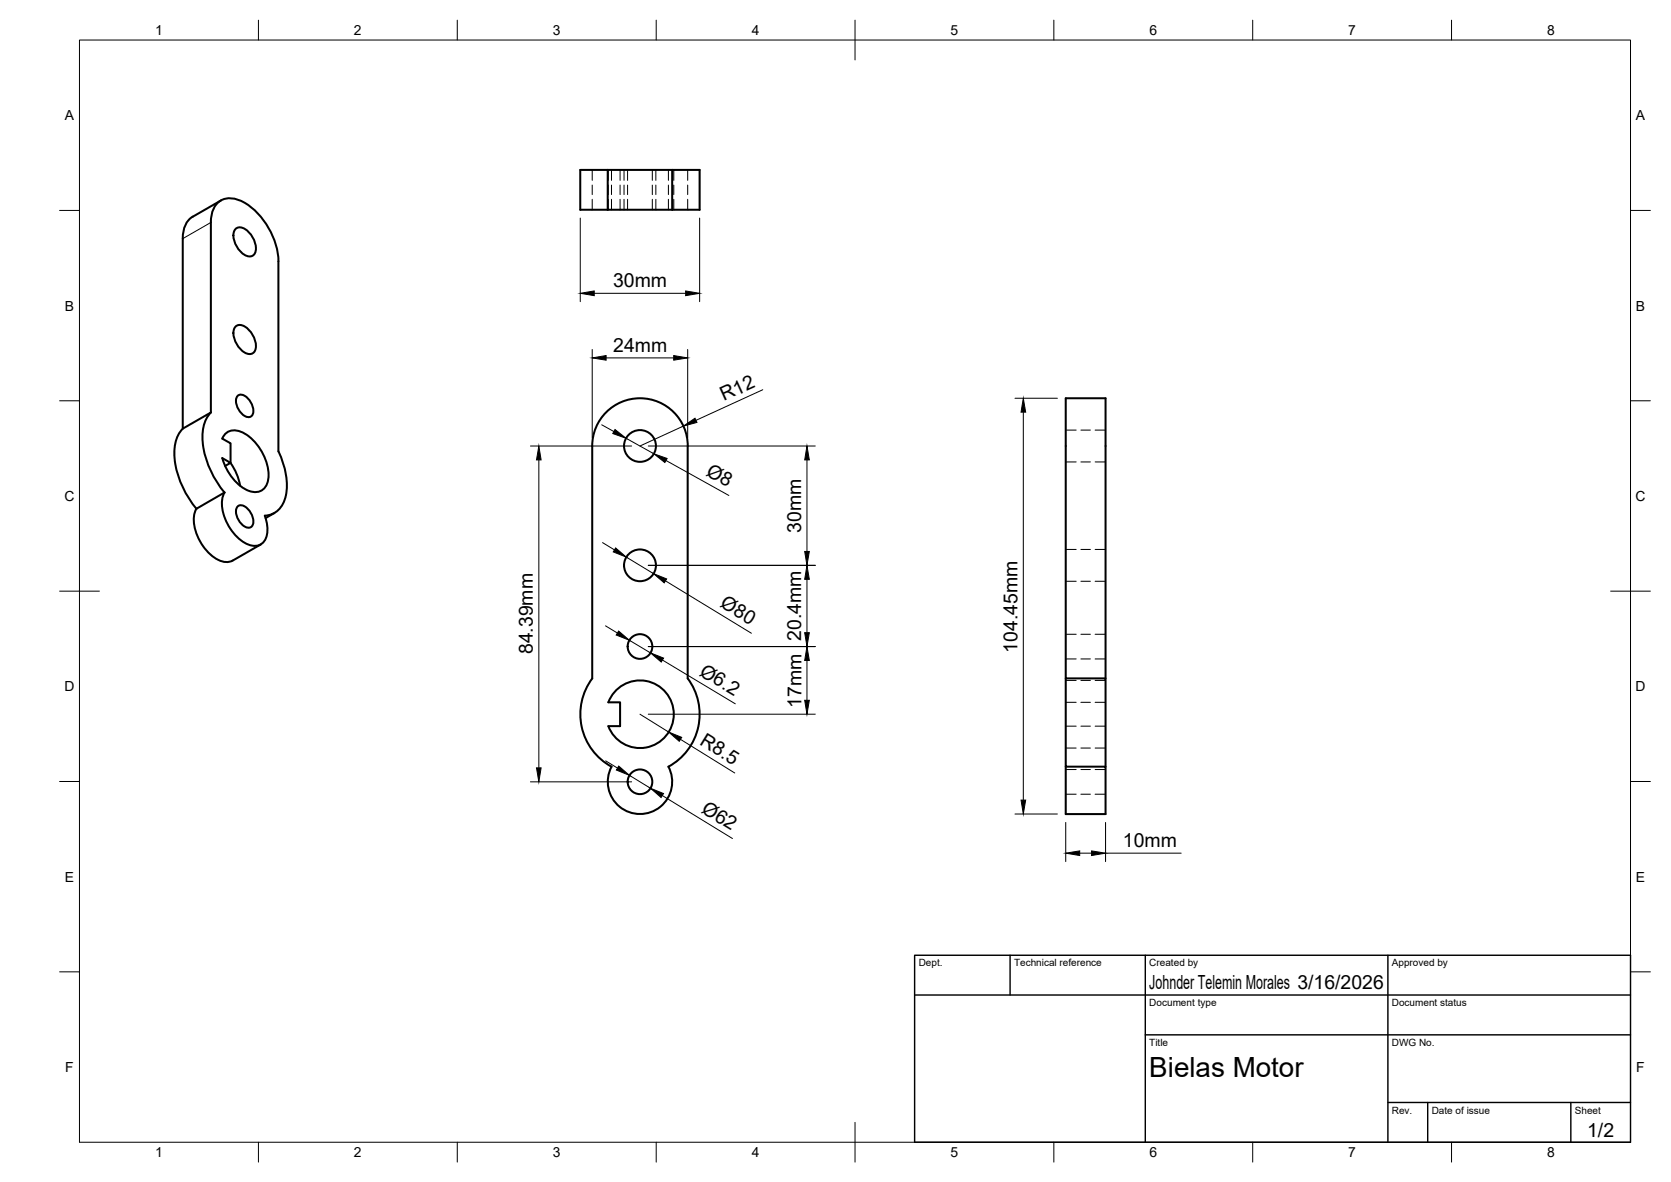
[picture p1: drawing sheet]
<svg xmlns="http://www.w3.org/2000/svg" width="420mm" height="297mm" viewBox="0 0 420 297" stroke-linecap="round" stroke-linejoin="round" font-family="sans-serif">
<!-- layer: Visible -->
<g fill="none" stroke="#000" stroke-width=".51">
<path d="M48.5 54.4a6 6 0 0 0-2.5 5.6v47.7l7-4v-47.8a5.7 5.7 0 0 1 3.3-5.9 7.3 7.3 0 0 1 6.3 1.7 19 19 0 0 1 7.4 14v47.7M55.5 50.4l-7 4.1M59.3 57.5a2.54 2.54 0 0 1 3.3 .9 5.3 5.3 0 0 1 1.5 5.3 1.94 1.94 0 0 1-3.1 0 5.6 5.6 0 0 1-2-5.8zM152.8 52.7h16.2M152.8 42.7h16.2M152.8 42.7h-6.9v10h6.9M152.8 42.7v10M169 42.7h6.9v10h-6.9M169 42.7v10M59.3 82a2.54 2.54 0 0 1 3.3 .9 5.3 5.3 0 0 1 1.5 5.3 1.94 1.94 0 0 1-3.1 0 5.6 5.6 0 0 1-2-5.8zM59.6 99.6a1.86 1.86 0 0 1 2.9 .7l.7 1.1a2.63 2.63 0 0 1-.1 3.3 2.61 2.61 0 0 1-2.9-1.5l-.4-.6a3.3 3.3 0 0 1-.2-3zM46 107.7a10 10 0 0 0-1.9 8.9 24.5 24.5 0 0 0 5.3 11.2"/>
<path d="M53 103.7a10 10 0 0 0-1.9 8.9 24.5 24.5 0 0 0 5.3 11.2M58 116.3a13.7 13.7 0 0 1 2.4 5.7M58 116.3v-4.9l-2.1-1.2a3.4 3.4 0 0 1 5-1.6 12.8 12.8 0 0 1 6.6 11.7 3.5 3.5 0 0 1-2 3.1 3.5 3.5 0 0 1-3.7-.4 13.2 13.2 0 0 1-5.9-7.9l2.1 1.2-1.4 .8M70 113.4a17.2 17.2 0 0 1 1.6 12.1 5.5 5.5 0 0 1-5 4.1 6.7 6.7 0 0 1-.4 6.7 4 4 0 0 1-5.5-.4 12.1 12.1 0 0 1-4.8-10.7l.6-1.4M152.4 103.6a12 12 0 0 1 13.1-2.6 12 12 0 0 1 7.4 11.1v58.4a15 15 0 0 1-4.8 22.2 8.1 8.1 0 0 1-7.2 11.9 8.1 8.1 0 0 1-7.1-11.9 15 15 0 0 1-4.9-22.2v-58.4a11.9 11.9 0 0 1 3.5-8.5zM49.4 127.8a8.2 8.2 0 0 0 .5 7.4 10.4 10.4 0 0 0 6.5 6l1.5-.1 .6-.2M56.5 123.8l-7.1 4.1M59.6 127.4a1.86 1.86 0 0 1 2.9 .7l.7 1.1a2.63 2.63 0 0 1-.1 3.3 2.61 2.61 0 0 1-2.9-1.5l-.4-.6a3.3 3.3 0 0 1-.2-3zM65.6 136.8l-7.1 4.1M69 128.9l-2.2 1.3M154.7 173.7a8.5 8.5 0 0 1 12.9 .5 8.5 8.5 0 0 1-2.5 12.7 8.5 8.5 0 0 1-12.1-4.4h2.9v-6h-2.9l.4-1zM268 170.5v22.2h10v11.9h-10v-11.9"/>
<path d="M278 170.5v-70.4h-10v70.4h10v22.2"/>
<circle cx="160.9" cy="112.1" r="4"/>
<circle cx="160.9" cy="142.1" r="4"/>
<circle cx="160.9" cy="162.5" r="3.1"/>
<circle cx="160.9" cy="196.5" r="3.1"/>
</g>
<!-- layer: Hidden -->
<g fill="none" stroke="#000" stroke-width=".25">
<path d="M148.9 42.7v2.6M148.9 46.5v2.4M148.9 50.1v2.6M153 42.7v2.6M153 46.5v2.4M153 50.1v2.6M153.8 42.7v2.6M153.8 46.5v2.4M153.8 50.1v2.6M155.9 42.7v2.6M155.9 46.5v2.4M155.9 50.1v2.6"/>
<path d="M156.9 42.7v2.6M156.9 46.5v2.4M156.9 50.1v2.6M157.8 42.7v2.6M157.8 46.5v2.4M157.8 50.1v2.6M164 42.7v2.6M164 46.5v2.4M164 50.1v2.6M164.9 42.7v2.6M164.9 46.5v2.4M164.9 50.1v2.6"/>
<path d="M168.1 42.7v2.6M168.1 46.5v2.4M168.1 50.1v2.6M169.4 42.7v2.6M169.4 46.5v2.4M169.4 50.1v2.6M172.9 42.7v2.6M172.9 46.5v2.4M172.9 50.1v2.6M268 108.1h2.6M268 116.1h2.6M271.8 108.1h2.4"/>
<path d="M271.8 116.1h2.4M275.4 108.1h2.6M275.4 116.1h2.6M268 138.1h2.6M271.8 138.1h2.4M275.4 138.1h2.6M268 159.4h2.6M268 146.1h2.6M271.8 159.4h2.4M271.8 146.1h2.4M275.4 159.4h2.6M275.4 146.1h2.6"/>
<path d="M268 176.5h2.6M268 171h2.6M268 165.6h2.6M271.8 176.5h2.4M271.8 171h2.4M271.8 165.6h2.4M275.4 176.5h2.6M275.4 171h2.6M275.4 165.6h2.6M268 182.5h2.6M268 193.4h2.6M268 199.6h2.6"/>
<path d="M268 188h2.6M271.8 182.5h2.4M271.8 193.4h2.4M271.8 199.6h2.4M271.8 188h2.4M275.4 182.5h2.6M275.4 193.4h2.6M275.4 199.6h2.6M275.4 188h2.6"/>
</g>
<!-- layer: Visible Narrow -->
<path d="M53 55.9l-7 4.1" fill="none" stroke="#000" stroke-width=".25"/>
<!-- layer: BORDER -->
<g fill="none" stroke="#000" stroke-width=".25">
<path d="M20 10.1h390v276.9h-390zM65 5.1v5M115 5.1v5M165 5.1v5M215 5.1v10M265 5.1v5M315 5.1v5M365 5.1v5M15 52.9h5M410 52.9h5M15 100.7h5M410 100.7h5"/>
<path d="M15 148.6h10M405 148.6h10M15 196.4h5M410 196.4h5M15 244.2h5M410 244.2h5M65 287v5M115 287v5M165 287v5M215 282.1v9.9M265 287v5M315 287v5"/>
<path d="M365 287v5"/>
</g>
<!-- layer: TITLEBLOCK -->
<path d="M230 240.1h180v46.9h-180zM230 250h180M254 240.1v9.9M288 240.1v46.9M349 240.1v46.9M288 260.1h122M349 277.1h61M359 277.1v9.9M395 277.1v9.9" fill="none" stroke="#000" stroke-width=".36"/>
<!-- layer: FD_Dimensions -->
<g fill="none" stroke="#000" stroke-width=".25">
<path d="M145.9 54.8v21M175.9 54.8v21M149.4 73.7h23M148.9 87.8v22.2M152.4 89.9h17M172.9 87.8v22.2M191.8 97.9l-16.8 7.7M133.4 112.1h25.4M135.5 115.6v77.4M151.3 106.8l3 1.6M157.4 110.1l7 3.9M163 112.1h42"/>
<path d="M167.5 115.7l15.8 8.8M171.8 107.1l-10.9 5M202.9 115.6v23M255.2 100.1h10.7M257.3 103.6v97.5M151.5 136.4l3 1.8M152.3 157.3l3 1.8M157.5 140l6.8 4.2M163 142.1h42M167.3 146l21.6 13.1M202.9 145.6v13.4M158.2 160.9l5.4 3.2"/>
<path d="M160.9 179.5l7.2 4.5M163 179.5h42M163 162.5h42M166.6 165.9l18.3 11M202.9 166v10M133.4 196.5h25.4M152.3 191.2l3 1.8M158.3 194.8l5.3 3.3M166.5 199.9l17.7 10.8M171.1 185.8l13.6 8.5M255.2 204.6h10.7M268 206.7v9.8"/>
<path d="M271.5 214.4h3M278 206.7v9.8M278 214.4h19"/>
</g>
<g fill="#000" stroke="#000" stroke-width=".25">
<path d="M145.9 73.7l3.5-.6v1.2zM172.4 73.1l3.5 .6-3.5 .6zM148.9 89.9l3.5-.5v1.1zM169.4 89.4l3.5 .5-3.5 .6zM135.5 112.1l.6 3.5h-1.2zM154.6 107.9l2.8 2.2-3.3-1.1zM164.4 114l3.3 1.2-.5 1zM171.8 107.1l3-2 .4 1.1zM202.9 112.1l.6 3.5h-1.2zM257.3 100.1l.6 3.5h-1.2zM154.8 137.7l2.7 2.3-3.3-1.3zM202.3 138.6h1.2l-.6 3.5z"/>
<path d="M155.6 158.6l2.6 2.3-3.3-1.3zM164.3 144.2l3.3 1.3-.6 1zM202.9 142.1l.6 3.5h-1.2zM202.3 159h1.2l-.6 3.5zM163.6 164.1l3.3 1.3-.6 1zM202.3 176h1.2l-.6 3.5zM202.9 162.5l.6 3.5h-1.2zM134.9 193h1.2l-.6 3.5zM155.6 192.5l2.7 2.3-3.3-1.3zM163.6 198.1l3.2 1.3-.6 1zM168.1 184l3.3 1.3-.6 1zM256.7 201.1h1.2l-.6 3.5z"/>
<path d="M268 214.4l3.5-.6v1.2zM274.5 213.8l3.5 .6-3.5 .6z"/>
</g>
<text font-size="7" x="289" y="270.6">Bielas Motor</text>
<g font-size="4.9">
<text x="154.2" y="72.2">30mm</text>
<text x="154.2" y="88.5">24mm</text>
<text x="182" y="100.9" transform="rotate(-25 182 100.9)">R12</text>
<text x="177.3" y="119.4" transform="rotate(29 177.3 119.4)">Ø8</text>
<text x="201.4" y="133.8" transform="rotate(-90 201.4 133.8)">30mm</text>
<text x="180.8" y="152.4" transform="rotate(31 180.8 152.4)">Ø80</text>
<text x="201.4" y="161" transform="rotate(-90 201.4 161)">20.4mm</text>
<text x="134" y="164.4" transform="rotate(-90 134 164.4)">84.39mm</text>
<text x="255.8" y="164" transform="rotate(-90 255.8 164)">104.45mm</text>
<text x="175.6" y="169.5" transform="rotate(31 175.6 169.5)">Ø6.2</text>
<text x="201.5" y="177.9" transform="rotate(-90 201.5 177.9)">17mm</text>
<text x="175.7" y="187" transform="rotate(32 175.7 187)">R8.5</text>
<text x="176.1" y="204" transform="rotate(31 176.1 204)">Ø62</text>
<text x="282.3" y="213">10mm</text>
<text x="289" y="248.5">Johnder Telemin Morales 3/16/2026</text>
<text x="399.1" y="285.7">1/2</text>
</g>
<g font-size="3.5">
<text x="39" y="8.8">1</text>
<text x="89" y="8.8">2</text>
<text x="139" y="8.8">3</text>
<text x="189" y="8.8">4</text>
<text x="239" y="8.8">5</text>
<text x="289" y="8.8">6</text>
<text x="339" y="8.8">7</text>
<text x="389" y="8.8">8</text>
<text x="16.3" y="30.2">A</text>
<text x="411.3" y="30.2">A</text>
<text x="16.3" y="78">B</text>
<text x="411.3" y="78">B</text>
<text x="16.2" y="125.9">C</text>
<text x="411.2" y="125.9">C</text>
<text x="16.2" y="173.7">D</text>
<text x="411.2" y="173.7">D</text>
<text x="16.3" y="221.6">E</text>
<text x="411.3" y="221.6">E</text>
<text x="16.4" y="269.4">F</text>
<text x="411.4" y="269.4">F</text>
<text x="39" y="290.8">1</text>
<text x="89" y="290.8">2</text>
<text x="139" y="290.8">3</text>
<text x="189" y="290.8">4</text>
<text x="239" y="290.8">5</text>
<text x="289" y="290.8">6</text>
<text x="339" y="290.8">7</text>
<text x="389" y="290.8">8</text>
</g>
<g font-size="2.5">
<text x="231" y="242.9">Dept.</text>
<text x="255" y="242.9">Technical reference</text>
<text x="289" y="242.9">Created by</text>
<text x="350" y="242.9">Approved by</text>
<text x="289" y="252.8">Document type</text>
<text x="350" y="252.8">Document status</text>
<text x="289" y="262.9">Title</text>
<text x="350" y="262.9">DWG No.</text>
<text x="350" y="279.9">Rev.</text>
<text x="360" y="279.9">Date of issue</text>
<text x="396" y="279.9">Sheet</text>
</g>
</svg>
